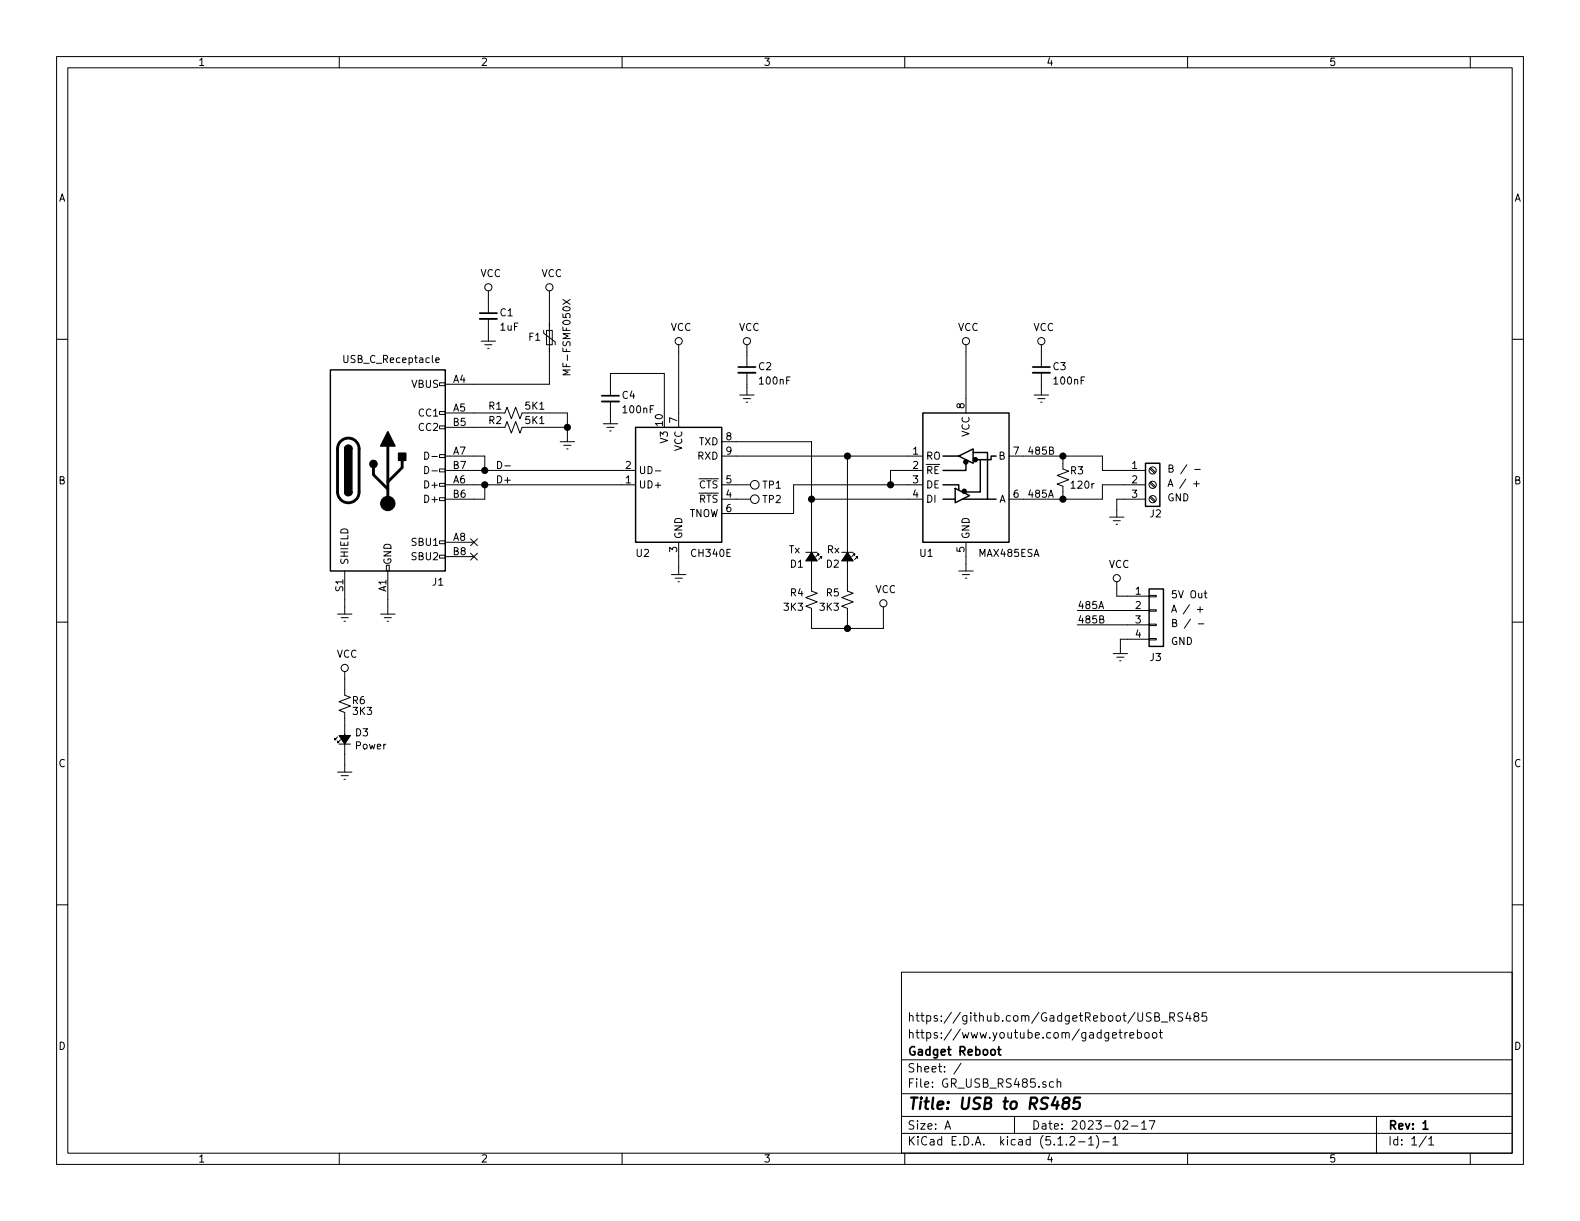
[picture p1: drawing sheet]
EESchema Schematic File Version 4
LIBS:GR_USB_RS485-cache
EELAYER 29 0
EELAYER END
$Descr A 11000 8500
encoding utf-8
Sheet 1 1
Title "USB to RS485"
Date "2023-02-17"
Rev "1"
Comp "Gadget Reboot"
Comment1 "https://www.youtube.com/gadgetreboot"
Comment2 "https://github.com/GadgetReboot/USB_RS485"
Comment3 ""
Comment4 ""
$EndDescr
$Comp
L Device:Polyfuse_Small F1
U 1 1
P 3825 2350
F 0 "F1" H 3975 2350 50  0000 R CNN
F 1 "MF-FSMF050X" V 3700 2625 50  0000 R CNN
F 2 "Resistor_SMD:R_0603_1608Metric_Pad1.05x0.95mm_HandSolder" H 3875 2150 50  0001 L CNN
F 3 "~" H 3825 2350 50  0001 C CNN
	1    3825 2350
	-1   0    0    1   
$EndComp
Wire Wire Line
	3825 2075 3825 2250
$Comp
L Device:C_Small C1
U 1 1
P 3400 2200
F 0 "C1" H 3475 2225 50  0000 L CNN
F 1 "1uF" H 3475 2125 50  0000 L CNN
F 2 "Capacitor_SMD:C_0805_2012Metric_Pad1.15x1.40mm_HandSolder" H 3400 2200 50  0001 C CNN
F 3 "~" H 3400 2200 50  0001 C CNN
	1    3400 2200
	1    0    0    -1  
$EndComp
$Comp
L power:GNDREF #PWR03
U 1 1
P 3400 2325
F 0 "#PWR03" H 3400 2075 50  0001 C CNN
F 1 "GNDREF" H 3650 2050 50  0001 C CNN
F 2 "" H 3400 2325 50  0001 C CNN
F 3 "" H 3400 2325 50  0001 C CNN
	1    3400 2325
	-1   0    0    -1  
$EndComp
Wire Wire Line
	3400 2325 3400 2300
$Comp
L Device:R_Small_US R6
U 1 1
P 2400 4900
F 0 "R6" H 2550 4925 50  0000 R CNN
F 1 "3K3" H 2600 4850 50  0000 R CNN
F 2 "Resistor_SMD:R_0805_2012Metric_Pad1.15x1.40mm_HandSolder" H 2400 4900 50  0001 C CNN
F 3 "~" H 2400 4900 50  0001 C CNN
	1    2400 4900
	1    0    0    -1  
$EndComp
$Comp
L Device:LED_Small_ALT D3
U 1 1
P 2400 5150
F 0 "D3" V 2446 5082 50  0000 R CNN
F 1 "Power" V 2355 5082 50  0000 R CNN
F 2 "LED_SMD:LED_0805_2012Metric_Pad1.15x1.40mm_HandSolder" V 2400 5150 50  0001 C CNN
F 3 "~" V 2400 5150 50  0001 C CNN
	1    2400 5150
	0    -1   -1   0   
$EndComp
$Comp
L power:GNDREF #PWR021
U 1 1
P 2400 5325
F 0 "#PWR021" H 2400 5075 50  0001 C CNN
F 1 "GNDREF" H 2650 5050 50  0001 C CNN
F 2 "" H 2400 5325 50  0001 C CNN
F 3 "" H 2400 5325 50  0001 C CNN
	1    2400 5325
	-1   0    0    -1  
$EndComp
Wire Wire Line
	2400 4725 2400 4800
Wire Wire Line
	2400 5000 2400 5050
Wire Wire Line
	2400 5250 2400 5325
Wire Wire Line
	3400 2100 3400 2075
$Comp
L Device:LED_Small_ALT D1
U 1 1
P 5650 3875
F 0 "D1" V 5700 3825 50  0000 R CNN
F 1 "Rx" V 5600 4075 50  0000 R CNN
F 2 "LED_SMD:LED_0805_2012Metric_Pad1.15x1.40mm_HandSolder" V 5650 3875 50  0001 C CNN
F 3 "~" V 5650 3875 50  0001 C CNN
	1    5650 3875
	0    1    1    0   
$EndComp
$Comp
L Device:LED_Small_ALT D2
U 1 1
P 5900 3875
F 0 "D2" V 5950 3825 50  0000 R CNN
F 1 "Tx" V 5850 3550 50  0000 R CNN
F 2 "LED_SMD:LED_0805_2012Metric_Pad1.15x1.40mm_HandSolder" V 5900 3875 50  0001 C CNN
F 3 "~" V 5900 3875 50  0001 C CNN
	1    5900 3875
	0    1    1    0   
$EndComp
$Comp
L Device:R_Small_US R4
U 1 1
P 5650 4175
F 0 "R4" H 5600 4225 50  0000 R CNN
F 1 "3K3" H 5600 4125 50  0000 R CNN
F 2 "Resistor_SMD:R_0805_2012Metric_Pad1.15x1.40mm_HandSolder" H 5650 4175 50  0001 C CNN
F 3 "~" H 5650 4175 50  0001 C CNN
	1    5650 4175
	1    0    0    -1  
$EndComp
$Comp
L Device:R_Small_US R5
U 1 1
P 5900 4175
F 0 "R5" H 5850 4225 50  0000 R CNN
F 1 "3K3" H 5850 4125 50  0000 R CNN
F 2 "Resistor_SMD:R_0805_2012Metric_Pad1.15x1.40mm_HandSolder" H 5900 4175 50  0001 C CNN
F 3 "~" H 5900 4175 50  0001 C CNN
	1    5900 4175
	1    0    0    -1  
$EndComp
Wire Wire Line
	5650 3775 5650 3475
Wire Wire Line
	5650 4075 5650 3975
Wire Wire Line
	5900 4075 5900 3975
Wire Wire Line
	6150 4375 5900 4375
Wire Wire Line
	5900 4375 5900 4275
Wire Wire Line
	5900 4375 5650 4375
Wire Wire Line
	5650 4375 5650 4275
Connection ~ 5900 4375
$Comp
L power:VCC #PWR018
U 1 1
P 6150 4275
F 0 "#PWR018" H 6150 4125 50  0001 C CNN
F 1 "VCC" H 6167 4448 50  0000 C CNN
F 2 "" H 6150 4275 50  0001 C CNN
F 3 "" H 6150 4275 50  0001 C CNN
	1    6150 4275
	1    0    0    -1  
$EndComp
$Comp
L power:VCC #PWR020
U 1 1
P 2400 4725
F 0 "#PWR020" H 2400 4575 50  0001 C CNN
F 1 "VCC" H 2417 4898 50  0000 C CNN
F 2 "" H 2400 4725 50  0001 C CNN
F 3 "" H 2400 4725 50  0001 C CNN
	1    2400 4725
	1    0    0    -1  
$EndComp
$Comp
L Connector:USB_C_Receptacle_USB2.0 J1
U 1 1
P 2700 3275
F 0 "J1" H 3050 2500 50  0000 C CNN
F 1 "USB_C_Receptacle" H 2725 4050 50  0000 C CNN
F 2 "Connector_USB:USB_C_Receptacle_XKB_U262-16XN-4BVC11" H 2850 3275 50  0001 C CNN
F 3 "https://www.usb.org/sites/default/files/documents/usb_type-c.zip" H 2850 3275 50  0001 C CNN
F 4 "XKB Connectivity U262-161N-4BVC11" H 2700 3275 50  0001 C CNN "Part #"
	1    2700 3275
	1    0    0    -1  
$EndComp
$Comp
L CH340E:CH340E U2
U 1 1
P 4725 3475
F 0 "U2" H 4475 3100 50  0000 C CNN
F 1 "CH340E" H 4950 3100 50  0000 C CNN
F 2 "Package_SO:MSOP-10_3x3mm_P0.5mm" H 4775 2925 50  0001 L CNN
F 3 "" H 4375 4275 50  0001 C CNN
	1    4725 3475
	1    0    0    -1  
$EndComp
$Comp
L Interface_UART:MAX485E U1
U 1 1
P 6725 3275
F 0 "U1" H 6450 2700 50  0000 C CNN
F 1 "MAX485ESA" H 7025 2700 50  0000 C CNN
F 2 "Package_SO:SOIC-8_3.9x4.9mm_P1.27mm" H 6725 2575 50  0001 C CNN
F 3 "" H 6725 3325 50  0001 C CNN
	1    6725 3275
	1    0    0    -1  
$EndComp
$Comp
L Device:R_Small_US R2
U 1 1
P 3575 2975
F 0 "R2" V 3525 2900 50  0000 R CNN
F 1 "5K1" V 3525 3200 50  0000 R CNN
F 2 "Resistor_SMD:R_0805_2012Metric_Pad1.15x1.40mm_HandSolder" H 3575 2975 50  0001 C CNN
F 3 "~" H 3575 2975 50  0001 C CNN
	1    3575 2975
	0    1    1    0   
$EndComp
Wire Wire Line
	3300 3275 3375 3275
Wire Wire Line
	3375 3275 3375 3175
Wire Wire Line
	3375 3175 3300 3175
Wire Wire Line
	3300 3475 3375 3475
Wire Wire Line
	3375 3475 3375 3375
Wire Wire Line
	3375 3375 3300 3375
$Comp
L Device:R_Small_US R1
U 1 1
P 3575 2875
F 0 "R1" V 3525 2800 50  0000 R CNN
F 1 "5K1" V 3525 3100 50  0000 R CNN
F 2 "Resistor_SMD:R_0805_2012Metric_Pad1.15x1.40mm_HandSolder" H 3575 2875 50  0001 C CNN
F 3 "~" H 3575 2875 50  0001 C CNN
	1    3575 2875
	0    1    1    0   
$EndComp
Wire Wire Line
	3300 2875 3475 2875
Wire Wire Line
	3300 2975 3475 2975
$Comp
L power:GNDREF #PWR011
U 1 1
P 3950 3025
F 0 "#PWR011" H 3950 2775 50  0001 C CNN
F 1 "GNDREF" H 4200 2750 50  0001 C CNN
F 2 "" H 3950 3025 50  0001 C CNN
F 3 "" H 3950 3025 50  0001 C CNN
	1    3950 3025
	-1   0    0    -1  
$EndComp
Wire Wire Line
	3675 2975 3950 2975
Wire Wire Line
	3950 2975 3950 3025
Wire Wire Line
	3675 2875 3950 2875
Wire Wire Line
	3950 2875 3950 2975
Connection ~ 3950 2975
$Comp
L power:GNDREF #PWR017
U 1 1
P 2700 4225
F 0 "#PWR017" H 2700 3975 50  0001 C CNN
F 1 "GNDREF" H 2950 3950 50  0001 C CNN
F 2 "" H 2700 4225 50  0001 C CNN
F 3 "" H 2700 4225 50  0001 C CNN
	1    2700 4225
	-1   0    0    -1  
$EndComp
$Comp
L power:GNDREF #PWR016
U 1 1
P 2400 4225
F 0 "#PWR016" H 2400 3975 50  0001 C CNN
F 1 "GNDREF" H 2650 3950 50  0001 C CNN
F 2 "" H 2400 4225 50  0001 C CNN
F 3 "" H 2400 4225 50  0001 C CNN
	1    2400 4225
	-1   0    0    -1  
$EndComp
Wire Wire Line
	2400 4225 2400 4175
Wire Wire Line
	2700 4225 2700 4175
Wire Wire Line
	3300 2675 3825 2675
Wire Wire Line
	3825 2675 3825 2450
Wire Wire Line
	3375 3275 4325 3275
Connection ~ 3375 3275
Wire Wire Line
	4325 3375 3375 3375
Connection ~ 3375 3375
NoConn ~ 3300 3875
NoConn ~ 3300 3775
$Comp
L Device:C_Small C4
U 1 1
P 4250 2775
F 0 "C4" H 4325 2800 50  0000 L CNN
F 1 "100nF" H 4325 2700 50  0000 L CNN
F 2 "Capacitor_SMD:C_0805_2012Metric_Pad1.15x1.40mm_HandSolder" H 4250 2775 50  0001 C CNN
F 3 "~" H 4250 2775 50  0001 C CNN
	1    4250 2775
	1    0    0    -1  
$EndComp
$Comp
L power:GNDREF #PWR010
U 1 1
P 4250 2900
F 0 "#PWR010" H 4250 2650 50  0001 C CNN
F 1 "GNDREF" H 4500 2625 50  0001 C CNN
F 2 "" H 4250 2900 50  0001 C CNN
F 3 "" H 4250 2900 50  0001 C CNN
	1    4250 2900
	-1   0    0    -1  
$EndComp
Wire Wire Line
	4250 2900 4250 2875
Wire Wire Line
	4250 2675 4250 2600
Wire Wire Line
	4625 2875 4625 2600
Wire Wire Line
	4250 2600 4625 2600
Wire Wire Line
	4725 2450 4725 2875
$Comp
L Device:C_Small C2
U 1 1
P 5200 2575
F 0 "C2" H 5275 2600 50  0000 L CNN
F 1 "100nF" H 5275 2500 50  0000 L CNN
F 2 "Capacitor_SMD:C_0805_2012Metric_Pad1.15x1.40mm_HandSolder" H 5200 2575 50  0001 C CNN
F 3 "~" H 5200 2575 50  0001 C CNN
	1    5200 2575
	1    0    0    -1  
$EndComp
$Comp
L power:GNDREF #PWR08
U 1 1
P 5200 2700
F 0 "#PWR08" H 5200 2450 50  0001 C CNN
F 1 "GNDREF" H 5450 2425 50  0001 C CNN
F 2 "" H 5200 2700 50  0001 C CNN
F 3 "" H 5200 2700 50  0001 C CNN
	1    5200 2700
	-1   0    0    -1  
$EndComp
Wire Wire Line
	5200 2700 5200 2675
Wire Wire Line
	5200 2475 5200 2450
$Comp
L power:VCC #PWR04
U 1 1
P 4725 2450
F 0 "#PWR04" H 4725 2300 50  0001 C CNN
F 1 "VCC" H 4742 2623 50  0000 C CNN
F 2 "" H 4725 2450 50  0001 C CNN
F 3 "" H 4725 2450 50  0001 C CNN
	1    4725 2450
	1    0    0    -1  
$EndComp
$Comp
L power:VCC #PWR05
U 1 1
P 5200 2450
F 0 "#PWR05" H 5200 2300 50  0001 C CNN
F 1 "VCC" H 5217 2623 50  0000 C CNN
F 2 "" H 5200 2450 50  0001 C CNN
F 3 "" H 5200 2450 50  0001 C CNN
	1    5200 2450
	1    0    0    -1  
$EndComp
$Comp
L power:GNDREF #PWR014
U 1 1
P 4725 3950
F 0 "#PWR014" H 4725 3700 50  0001 C CNN
F 1 "GNDREF" H 4975 3675 50  0001 C CNN
F 2 "" H 4725 3950 50  0001 C CNN
F 3 "" H 4725 3950 50  0001 C CNN
	1    4725 3950
	-1   0    0    -1  
$EndComp
Wire Wire Line
	4725 3950 4725 3875
Wire Wire Line
	6325 3375 6200 3375
Wire Wire Line
	5525 3575 5125 3575
Wire Wire Line
	6325 3275 6200 3275
Wire Wire Line
	6200 3275 6200 3375
Wire Wire Line
	5650 3075 5125 3075
Wire Wire Line
	5125 3175 5900 3175
Wire Wire Line
	5525 3375 6200 3375
Wire Wire Line
	5525 3375 5525 3575
Connection ~ 6200 3375
Wire Wire Line
	5650 3075 5650 3475
Wire Wire Line
	5650 3475 6325 3475
Connection ~ 5650 3475
Wire Wire Line
	6150 4375 6150 4275
Wire Wire Line
	5900 3175 5900 3775
Connection ~ 5900 3175
Wire Wire Line
	5900 3175 6325 3175
$Comp
L Connector:TestPoint TP2
U 1 1
P 5125 3475
F 0 "TP2" V 5125 3725 50  0000 C CNN
F 1 "TestPoint" V 5229 3547 50  0001 C CNN
F 2 "TestPoint:TestPoint_Loop_D1.80mm_Drill1.0mm_Beaded" H 5325 3475 50  0001 C CNN
F 3 "~" H 5325 3475 50  0001 C CNN
	1    5125 3475
	0    1    1    0   
$EndComp
$Comp
L Connector:TestPoint TP1
U 1 1
P 5125 3375
F 0 "TP1" V 5125 3625 50  0000 C CNN
F 1 "TestPoint" V 5229 3447 50  0001 C CNN
F 2 "TestPoint:TestPoint_Loop_D1.80mm_Drill1.0mm_Beaded" H 5325 3375 50  0001 C CNN
F 3 "~" H 5325 3375 50  0001 C CNN
	1    5125 3375
	0    1    1    0   
$EndComp
$Comp
L power:GNDREF #PWR013
U 1 1
P 6725 3925
F 0 "#PWR013" H 6725 3675 50  0001 C CNN
F 1 "GNDREF" H 6975 3650 50  0001 C CNN
F 2 "" H 6725 3925 50  0001 C CNN
F 3 "" H 6725 3925 50  0001 C CNN
	1    6725 3925
	-1   0    0    -1  
$EndComp
Wire Wire Line
	6725 3925 6725 3875
$Comp
L Device:C_Small C3
U 1 1
P 7250 2575
F 0 "C3" H 7325 2600 50  0000 L CNN
F 1 "100nF" H 7325 2500 50  0000 L CNN
F 2 "Capacitor_SMD:C_0805_2012Metric_Pad1.15x1.40mm_HandSolder" H 7250 2575 50  0001 C CNN
F 3 "~" H 7250 2575 50  0001 C CNN
	1    7250 2575
	1    0    0    -1  
$EndComp
$Comp
L power:GNDREF #PWR09
U 1 1
P 7250 2700
F 0 "#PWR09" H 7250 2450 50  0001 C CNN
F 1 "GNDREF" H 7500 2425 50  0001 C CNN
F 2 "" H 7250 2700 50  0001 C CNN
F 3 "" H 7250 2700 50  0001 C CNN
	1    7250 2700
	-1   0    0    -1  
$EndComp
Wire Wire Line
	7250 2700 7250 2675
Wire Wire Line
	7250 2475 7250 2450
$Comp
L power:VCC #PWR07
U 1 1
P 7250 2450
F 0 "#PWR07" H 7250 2300 50  0001 C CNN
F 1 "VCC" H 7267 2623 50  0000 C CNN
F 2 "" H 7250 2450 50  0001 C CNN
F 3 "" H 7250 2450 50  0001 C CNN
	1    7250 2450
	1    0    0    -1  
$EndComp
$Comp
L power:VCC #PWR06
U 1 1
P 6725 2450
F 0 "#PWR06" H 6725 2300 50  0001 C CNN
F 1 "VCC" H 6742 2623 50  0000 C CNN
F 2 "" H 6725 2450 50  0001 C CNN
F 3 "" H 6725 2450 50  0001 C CNN
	1    6725 2450
	1    0    0    -1  
$EndComp
Wire Wire Line
	6725 2450 6725 2775
$Comp
L Connector:Screw_Terminal_01x03 J2
U 1 1
P 8025 3375
F 0 "J2" H 8000 3175 50  0000 L CNN
F 1 "Screw_Terminal_01x03" H 8105 3326 50  0001 L CNN
F 2 "TerminalBlock_Phoenix:TerminalBlock_Phoenix_MKDS-3-3-5.08_1x03_P5.08mm_Horizontal" H 8025 3375 50  0001 C CNN
F 3 "~" H 8025 3375 50  0001 C CNN
	1    8025 3375
	1    0    0    -1  
$EndComp
$Comp
L power:VCC #PWR02
U 1 1
P 3825 2075
F 0 "#PWR02" H 3825 1925 50  0001 C CNN
F 1 "VCC" H 3842 2248 50  0000 C CNN
F 2 "" H 3825 2075 50  0001 C CNN
F 3 "" H 3825 2075 50  0001 C CNN
	1    3825 2075
	1    0    0    -1  
$EndComp
$Comp
L power:VCC #PWR01
U 1 1
P 3400 2075
F 0 "#PWR01" H 3400 1925 50  0001 C CNN
F 1 "VCC" H 3417 2248 50  0000 C CNN
F 2 "" H 3400 2075 50  0001 C CNN
F 3 "" H 3400 2075 50  0001 C CNN
	1    3400 2075
	1    0    0    -1  
$EndComp
$Comp
L Device:R_Small_US R3
U 1 1
P 7400 3325
F 0 "R3" H 7550 3375 50  0000 R CNN
F 1 "120r" H 7625 3275 50  0000 R CNN
F 2 "Resistor_SMD:R_0805_2012Metric_Pad1.15x1.40mm_HandSolder" H 7400 3325 50  0001 C CNN
F 3 "~" H 7400 3325 50  0001 C CNN
	1    7400 3325
	1    0    0    -1  
$EndComp
$Comp
L power:GNDREF #PWR012
U 1 1
P 7775 3550
F 0 "#PWR012" H 7775 3300 50  0001 C CNN
F 1 "GNDREF" H 8025 3275 50  0001 C CNN
F 2 "" H 7775 3550 50  0001 C CNN
F 3 "" H 7775 3550 50  0001 C CNN
	1    7775 3550
	-1   0    0    -1  
$EndComp
Wire Wire Line
	7125 3175 7400 3175
Wire Wire Line
	7400 3175 7400 3225
Wire Wire Line
	7825 3275 7675 3275
Wire Wire Line
	7675 3275 7675 3175
Wire Wire Line
	7675 3175 7400 3175
Connection ~ 7400 3175
Wire Wire Line
	7125 3475 7400 3475
Wire Wire Line
	7400 3475 7400 3425
Wire Wire Line
	7400 3475 7675 3475
Wire Wire Line
	7675 3475 7675 3375
Wire Wire Line
	7675 3375 7825 3375
Connection ~ 7400 3475
Wire Wire Line
	7825 3475 7775 3475
Wire Wire Line
	7775 3475 7775 3550
Text Notes 8125 3300 0    50   ~ 0
B / -
Text Notes 8125 3400 0    50   ~ 0
A / +
Text Notes 8125 3500 0    50   ~ 0
GND
Text Label 7150 3475 0    50   ~ 0
485A
Text Label 7150 3175 0    50   ~ 0
485B
$Comp
L Connector_Generic:Conn_01x04 J3
U 1 1
P 8050 4250
F 0 "J3" H 8000 3925 50  0000 L CNN
F 1 "Conn_01x04" H 8130 4151 50  0001 L CNN
F 2 "Connector_PinHeader_2.54mm:PinHeader_1x04_P2.54mm_Vertical" H 8050 4250 50  0001 C CNN
F 3 "~" H 8050 4250 50  0001 C CNN
	1    8050 4250
	1    0    0    -1  
$EndComp
Wire Wire Line
	7850 4350 7500 4350
Text Label 7500 4350 0    50   ~ 0
485B
Wire Wire Line
	7850 4250 7500 4250
Text Label 7500 4250 0    50   ~ 0
485A
$Comp
L power:GNDREF #PWR019
U 1 1
P 7800 4500
F 0 "#PWR019" H 7800 4250 50  0001 C CNN
F 1 "GNDREF" H 8050 4225 50  0001 C CNN
F 2 "" H 7800 4500 50  0001 C CNN
F 3 "" H 7800 4500 50  0001 C CNN
	1    7800 4500
	-1   0    0    -1  
$EndComp
$Comp
L power:VCC #PWR015
U 1 1
P 7775 4100
F 0 "#PWR015" H 7775 3950 50  0001 C CNN
F 1 "VCC" H 7792 4273 50  0000 C CNN
F 2 "" H 7775 4100 50  0001 C CNN
F 3 "" H 7775 4100 50  0001 C CNN
	1    7775 4100
	1    0    0    -1  
$EndComp
Wire Wire Line
	7850 4150 7775 4150
Wire Wire Line
	7775 4150 7775 4100
Wire Wire Line
	7850 4450 7800 4450
Wire Wire Line
	7800 4450 7800 4500
Text Notes 8150 4375 0    50   ~ 0
B / -
Text Notes 8150 4275 0    50   ~ 0
A / +
Text Notes 8150 4500 0    50   ~ 0
GND
Text Notes 8150 4175 0    50   ~ 0
5V Out
Text Label 3450 3275 0    50   ~ 0
D-
Text Label 3450 3375 0    50   ~ 0
D+
$EndSCHEMATC
